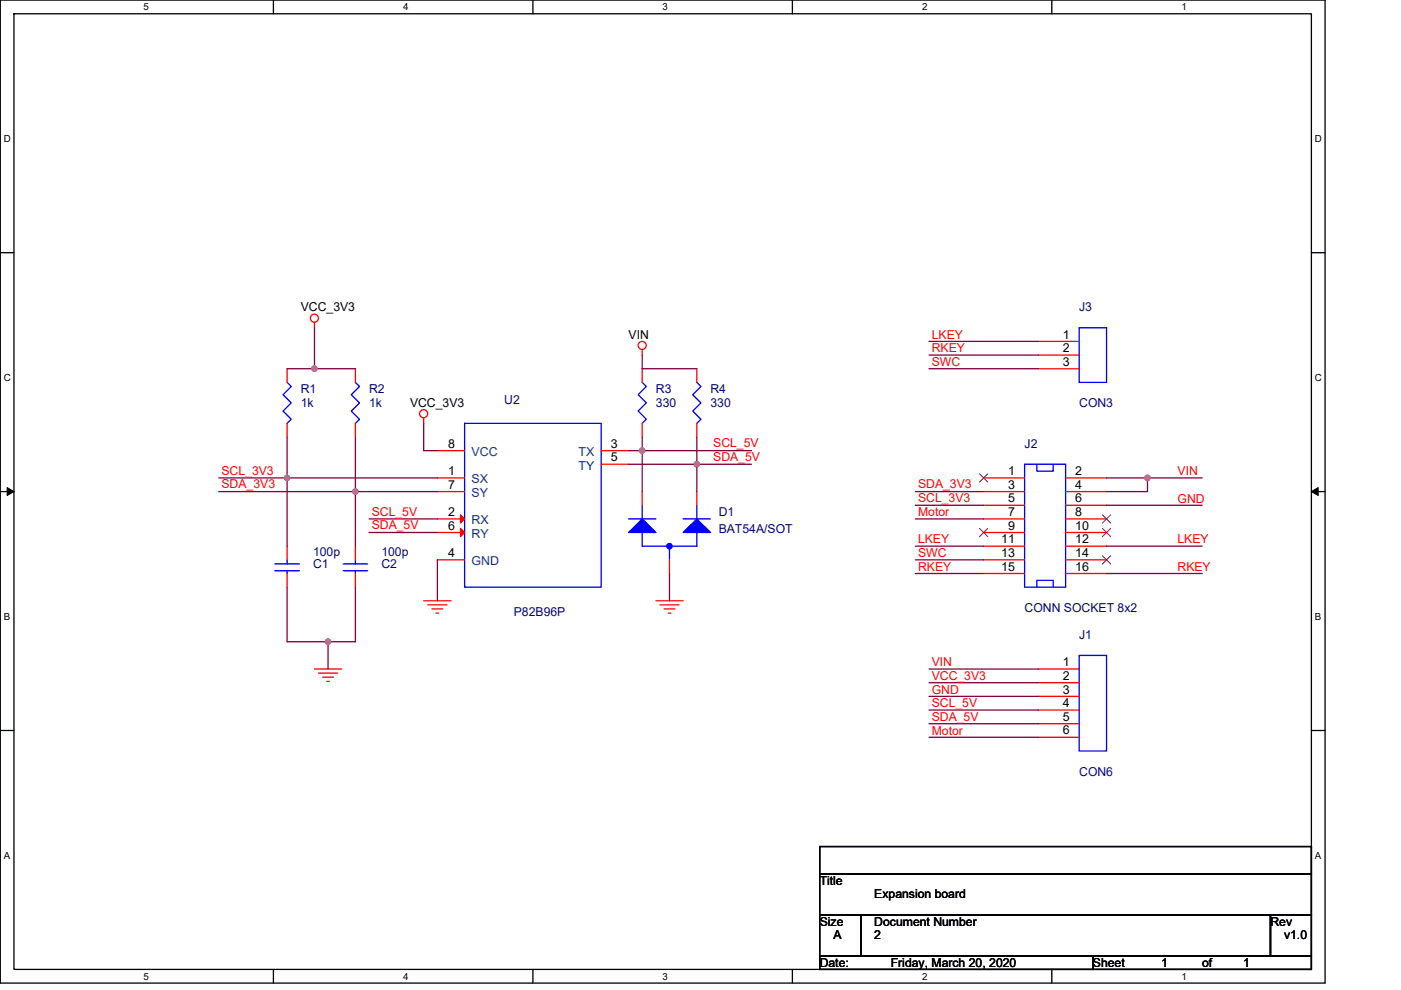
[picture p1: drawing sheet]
<svg xmlns="http://www.w3.org/2000/svg" width="297mm" height="210mm" viewBox="0 0 297 210" stroke-linecap="round" stroke-linejoin="round" font-family="sans-serif">
<path d="M.1 0h280.8v208.5h-280.8zM3 2.9h275v202.7h-275z" fill="none" stroke="#000" stroke-width=".28"/>
<g fill="#fff">
<path d="M30.5 .3h1.1v2.3h-1.1z"/>
<path d="M30.5 205.9h1.1v2.3h-1.1z"/>
</g>
<path d="M58 0v2.9M58 205.6v2.9" fill="none" stroke="#000" stroke-width=".28"/>
<g fill="#fff">
<path d="M85.5 .3h1.1v2.3h-1.1z"/>
<path d="M85.5 205.9h1.1v2.3h-1.1z"/>
</g>
<path d="M113 0v2.9M113 205.6v2.9" fill="none" stroke="#000" stroke-width=".28"/>
<g fill="#fff">
<path d="M140.5 .3h1.1v2.3h-1.1z"/>
<path d="M140.5 205.9h1.1v2.3h-1.1z"/>
</g>
<path d="M168 0v2.9M168 205.6v2.9" fill="none" stroke="#000" stroke-width=".28"/>
<g fill="#fff">
<path d="M195.5 .3h1.2v2.3h-1.2z"/>
<path d="M195.5 205.9h1.2v2.3h-1.2z"/>
</g>
<path d="M223 0v2.9M223 205.6v2.9" fill="none" stroke="#000" stroke-width=".28"/>
<g fill="#fff">
<path d="M250.5 .3h1.2v2.3h-1.2z"/>
<path d="M250.5 205.9h1.2v2.3h-1.2z"/>
<path d="M.8 28.3h1.5v2.3h-1.5z"/>
<path d="M278.8 28.3h1.5v2.3h-1.5z"/>
<path d="M.8 78.9h1.5v2.3h-1.5z"/>
<path d="M278.8 78.9h1.5v2.3h-1.5z"/>
</g>
<path d="M.1 53.6h2.9M278 53.6h2.9" fill="none" stroke="#000" stroke-width=".28"/>
<g fill="#fff">
<path d="M.8 129.6h1.4v2.3h-1.4z"/>
<path d="M278.8 129.6h1.4v2.3h-1.4z"/>
</g>
<path d="M.1 104.3h2.9M278 104.3h2.9" fill="none" stroke="#000" stroke-width=".28"/>
<path d="M1.5 103.4l1.5 .9-1.5 .8zM278 104.3l1.5-.9v1.7z" fill="#000" stroke="#000" stroke-width=".21"/>
<g fill="#fff">
<path d="M.8 180.3h1.4v2.3h-1.4z"/>
<path d="M278.8 180.3h1.4v2.3h-1.4z"/>
</g>
<path d="M.1 154.9h2.9M278 154.9h2.9M173.8 179.6h104.2v5.7h-104.2zM173.8 194h8.7v8.7h-8.7zM173.8 185.3h104.2v8.7h-104.2zM182.5 194h86.9v8.7h-86.9zM269.4 194h8.6v8.7h-8.6zM173.8 202.7h57.9v2.9h-57.9zM231.7 202.7h46.3v2.9h-46.3z" fill="none" stroke="#000" stroke-width=".28"/>
<g fill="none" stroke="#f00" stroke-width=".28">
<path d="M60.9 78.2v2.9M66.7 68.4v1.1M75.4 78.2v2.9M136.2 74.1v1.2M136.2 78.2v2.9M147.7 78.2v2.9M220.1 72.4h8.7M220.1 75.3h8.7M220.1 78.2h8.7M60.9 89.8v2.9M75.4 89.8v2.9M89.8 88.6v1.2"/>
<path d="M92.7 95.6h5.8M127.5 95.6h5.8M127.5 98.5h5.8M136.2 89.8v2.9M147.7 89.8v2.9M60.9 115.8v2.9M75.4 115.8v2.9M92.7 101.4h5.8M92.7 110.1h5.8M92.7 118.7h5.8M92.7 112.9h5.8M92.7 104.3h5.8"/>
<path d="M136.2 104.3v2.9M141.9 118.7v2.9M147.7 104.3v2.9M208.6 101.4h8.6M208.6 104.3h8.6M208.6 107.2h8.6M208.6 110.1h8.6M208.6 112.9h8.6M208.6 115.8h8.6M208.6 118.7h8.6M225.9 101.4h8.7M225.9 104.3h8.7"/>
<path d="M225.9 107.2h8.7M225.9 110.1h8.7M225.9 112.9h8.7M225.9 115.8h8.7M225.9 118.7h8.7M60.9 121.6v2.9M75.4 121.6v2.9M89.8 127.4h5.8M90.7 128.3h4.1M91.6 129.2h2.3M92.4 130h.6M139.1 127.4h5.7"/>
<path d="M139.9 128.3h4.1M140.8 129.2h2.3M141.7 130h.5M208.6 121.6h8.6M225.9 121.6h8.7M66.7 141.9h5.8M67.5 142.8h4.1M68.4 143.6h2.3M69.3 144.5h.5M220.1 141.9h8.7M220.1 144.8h8.7M220.1 147.7h8.7"/>
<path d="M220.1 150.6h8.7M220.1 153.5h8.7M220.1 156.4h8.7"/>
<circle cx="66.7" cy="67.5" r=".86"/>
<circle cx="136.2" cy="73.3" r=".86"/>
<circle cx="89.8" cy="87.7" r=".86"/>
</g>
<g fill="none" stroke="#00f" stroke-width=".28">
<path d="M228.8 69.5h5.8v11.6h-5.8zM60.9 81.1l.8 .9-1.7 1.7 1.7 1.7-1.7 1.8 1.7 1.7-.8 .9M75.4 81.1l.8 .9-1.7 1.7 1.7 1.7-1.7 1.8 1.7 1.7-.8 .9M98.5 89.8h29v34.7h-29zM98.5 95.6h.1M127.5 95.6h.1M127.5 98.5h.1M136.2 81.1l.8 .9-1.7 1.7 1.7 1.7-1.7 1.8 1.7 1.7-.8 .9M147.7 81.1l.9 .9-1.7 1.7 1.7 1.7-1.7 1.8 1.7 1.7-.9 .9M217.2 98.5h8.7v26h-8.7zM219.8 98.5v1.4h3.5v-1.4M58.3 119.6h5.2"/>
<path d="M60.9 118.7v.9M72.7 119.6h5.3M75.4 118.7v.9M98.5 101.4h.1M98.5 104.3h.1M98.5 110.1h.1M98.5 112.9h.1M98.5 118.7h.1M133.3 110.1h5.8M136.2 107.2v2.9M136.2 112.9v2.9h11.5v-2.9M141.9 115.8v2.9"/>
<path d="M144.8 110.1h5.8M147.7 107.2v2.9M58.3 121.1h5.2M60.9 121.1v.5M72.7 121.1h5.3M75.4 121.1v.5M219.8 124.5v-1.4h3.5v1.4M228.8 139h5.8v20.3h-5.8z"/>
</g>
<path d="M207.7 100.5l1.7 1.8M207.7 112.1l1.7 1.7M209.4 100.5l-1.7 1.8M209.4 112.1l-1.7 1.7M233.7 109.2l1.8 1.8M233.7 112.1l1.8 1.7M233.7 117.9l1.8 1.7M235.5 109.2l-1.8 1.8M235.5 112.1l-1.8 1.7M235.5 117.9l-1.8 1.7" fill="none" stroke="#804000" stroke-width=".21"/>
<g fill="#f00" stroke="#f00" stroke-width=".28">
<path d="M97.6 109.2l.9 .9-.9 .8z"/>
<path d="M97.6 112.1l.9 .8-.9 .9z"/>
</g>
<g fill="#00f" stroke="#00f" stroke-width=".28">
<path d="M144.8 112.9l2.9-2.8 2.9 2.8z" fill-rule="evenodd"/>
<path d="M133.3 112.9l2.9-2.8 2.9 2.8z" fill-rule="evenodd"/>
<circle cx="141.9" cy="115.8" r=".57"/>
</g>
<g fill="none" stroke="#800040" stroke-width=".28">
<path d="M66.7 69.5v8.7h-5.8M66.7 78.2h8.7M136.2 75.3v2.9h11.5M197 72.4h23.1M197 75.3h23.1M197 78.2h23.1M60.9 92.7v8.7M75.4 92.7v11.6M89.8 89.8v5.8h2.9M133.3 98.5h14.4M133.3 95.6h2.9M136.2 92.7v2.9"/>
<path d="M136.2 95.6v8.7M136.2 95.6h23.1M147.7 98.5v5.8M147.7 98.5h11.6M147.7 92.7v5.8M46.4 101.4h14.5M46.4 104.3h29M60.9 101.4h31.8M60.9 101.4v14.4M75.4 104.3v11.5M75.4 104.3h17.3M78.2 110.1h14.5"/>
<path d="M78.2 112.9h14.5M92.7 118.7v8.7M194.1 104.3h14.5M194.1 107.2h14.5M194.1 115.8h14.5M194.1 118.7h14.5M194.1 110.1h14.5M234.6 101.4h8.7M234.6 107.2h20.3M234.6 115.8h20.3M254.9 101.4h-11.6v2.9h-8.7M60.9 124.5v11.6h8.7v5.8"/>
<path d="M75.4 124.5v11.6h-5.8M141.9 121.6v5.8M194.1 121.6h14.5M234.6 121.6h20.3M197 141.9h23.1M197 153.5h23.1M197 144.8h23.1M197 147.7h23.1M197 150.6h23.1M197 156.4h23.1"/>
</g>
<g fill="#f0f" stroke="#f0f" stroke-width=".28">
<circle cx="136.1" cy="95.6" r=".57"/>
<circle cx="147.7" cy="98.5" r=".57"/>
<circle cx="60.9" cy="101.4" r=".57"/>
<circle cx="75.3" cy="104.3" r=".57"/>
<circle cx="69.6" cy="136.1" r=".57"/>
<circle cx="66.7" cy="78.2" r=".57"/>
<circle cx="243.3" cy="101.4" r=".57"/>
</g>
<g font-size="2.6">
<text x="63.8" y="66.1">VCC_3V3</text>
<text x="133.3" y="71.8">VIN</text>
<text x="225.3" y="71.8">1</text>
<text x="225.3" y="74.7">2</text>
<text x="225.3" y="77.6">3</text>
<text x="86.9" y="86.3">VCC_3V3</text>
<text x="95" y="95">8</text>
<text x="129.5" y="95">3</text>
<text x="95" y="100.8">1</text>
<text x="129.5" y="97.9">5</text>
<text x="213.7" y="100.8">1</text>
<text x="228" y="100.8">2</text>
<text x="95" y="103.7">7</text>
<text x="213.7" y="103.7">3</text>
<text x="213.7" y="106.6">5</text>
<text x="228" y="103.7">4</text>
<text x="228" y="106.6">6</text>
<text x="95" y="109.5">2</text>
<text x="95" y="112.4">6</text>
<text x="213.7" y="109.5">7</text>
<text x="213.7" y="112.4">9</text>
<text x="228" y="109.5">8</text>
<text x="228" y="112.4">10</text>
<text x="95" y="118.2">4</text>
<text x="212.3" y="115.3">11</text>
<text x="212.3" y="118.2">13</text>
<text x="228" y="115.3">12</text>
<text x="228" y="118.2">14</text>
<text x="212.3" y="121.1">15</text>
<text x="228" y="121.1">16</text>
<text x="225.3" y="141.3">1</text>
<text x="225.3" y="144.2">2</text>
<text x="225.3" y="147.1">3</text>
<text x="225.3" y="150">4</text>
<text x="225.3" y="152.9">5</text>
<text x="225.3" y="155.8">6</text>
<text x="173.8" y="187.7">Title</text>
<text x="185.4" y="190.6">Expansion board</text>
<text x="173.8" y="196.4">Size</text>
<text x="185.4" y="196.4">Document Number</text>
<text x="269.4" y="196.4">Rev</text>
<text x="176.7" y="199.3">A</text>
<text x="185.4" y="199.3">2</text>
<text x="272.2" y="199.3">v1.0</text>
<text x="173.8" y="205">Date:</text>
<text x="188.9" y="205">Friday, March 20, 2020</text>
<text x="231.7" y="205">Sheet</text>
<text x="246.2" y="205">1</text>
<text x="254.9" y="205">of</text>
<text x="263.6" y="205">1</text>
</g>
<g font-size="2.6" fill="#f00">
<text x="197.5" y="71.8">LKEY</text>
<text x="197.5" y="74.7">RKEY</text>
<text x="197.5" y="77.6">SWC</text>
<text x="151.2" y="94.9">SCL_5V</text>
<text x="47" y="100.7">SCL_3V3</text>
<text x="151.2" y="97.8">SDA_5V</text>
<text x="249.7" y="100.8">VIN</text>
<text x="47" y="103.6">SDA_3V3</text>
<text x="194.6" y="103.6">SDA_3V3</text>
<text x="194.6" y="106.5">SCL_3V3</text>
<text x="249.7" y="106.6">GND</text>
<text x="78.8" y="109.4">SCL_5V</text>
<text x="78.8" y="112.3">SDA_5V</text>
<text x="194.6" y="109.5">Motor</text>
<text x="194.6" y="115.3">LKEY</text>
<text x="194.6" y="118.2">SWC</text>
<text x="249.7" y="115.3">LKEY</text>
<text x="194.6" y="121.1">RKEY</text>
<text x="249.7" y="121.1">RKEY</text>
<text x="197.5" y="141.3">VIN</text>
<text x="197.5" y="144.1">VCC_3V3</text>
<text x="197.5" y="147.1">GND</text>
<text x="197.5" y="149.9">SCL_5V</text>
<text x="197.5" y="152.8">SDA_5V</text>
<text x="197.5" y="155.8">Motor</text>
</g>
<g font-size="2.6" fill="#000080">
<text x="228.8" y="66.1">J3</text>
<text x="63.8" y="83.4">R1</text>
<text x="78.2" y="83.4">R2</text>
<text x="139.1" y="83.4">R3</text>
<text x="150.6" y="83.4">R4</text>
<text x="63.8" y="86.3">1k</text>
<text x="78.2" y="86.3">1k</text>
<text x="106.9" y="85.7">U2</text>
<text x="139.1" y="86.3">330</text>
<text x="150.6" y="86.3">330</text>
<text x="228.8" y="86.3">CON3</text>
<text x="217.2" y="95">J2</text>
<text x="152.4" y="109.5">D1</text>
<text x="152.4" y="113">BAT54A/SOT</text>
<text x="66.4" y="117.9">100p</text>
<text x="80.9" y="117.9">100p</text>
<text x="66.4" y="120.5">C1</text>
<text x="80.9" y="120.5">C2</text>
<text x="108.9" y="130.6">P82B96P</text>
<text x="217.2" y="129.8">CONN SOCKET 8x2</text>
<text x="228.8" y="135.6">J1</text>
<text x="228.8" y="164.5">CON6</text>
</g>
<g font-size="2.6" fill="#004080">
<text x="99.9" y="96.8">VCC</text>
<text x="122.7" y="96.8">TX</text>
<text x="122.7" y="99.6">TY</text>
<text x="99.9" y="102.5">SX</text>
<text x="99.9" y="105.4">SY</text>
<text x="99.9" y="111.2">RX</text>
<text x="99.9" y="119.9">GND</text>
<text x="99.9" y="114.1">RY</text>
</g>
<g font-size="2.1">
<text x="30.5" y="2.2">5</text>
<text x="85.5" y="2.2">4</text>
<text x="140.5" y="2.2">3</text>
<text x="195.5" y="2.2">2</text>
<text x="250.5" y="2.2">1</text>
<text x=".8" y="30.1">D</text>
<text x="278.8" y="30.1">D</text>
<text x=".8" y="80.8">C</text>
<text x="278.8" y="80.8">C</text>
<text x=".8" y="131.4">B</text>
<text x="278.8" y="131.4">B</text>
<text x=".8" y="182.1">A</text>
<text x="278.8" y="182.1">A</text>
<text x="30.5" y="207.8">5</text>
<text x="85.5" y="207.8">4</text>
<text x="140.5" y="207.8">3</text>
<text x="195.5" y="207.8">2</text>
<text x="250.5" y="207.8">1</text>
</g>
</svg>
